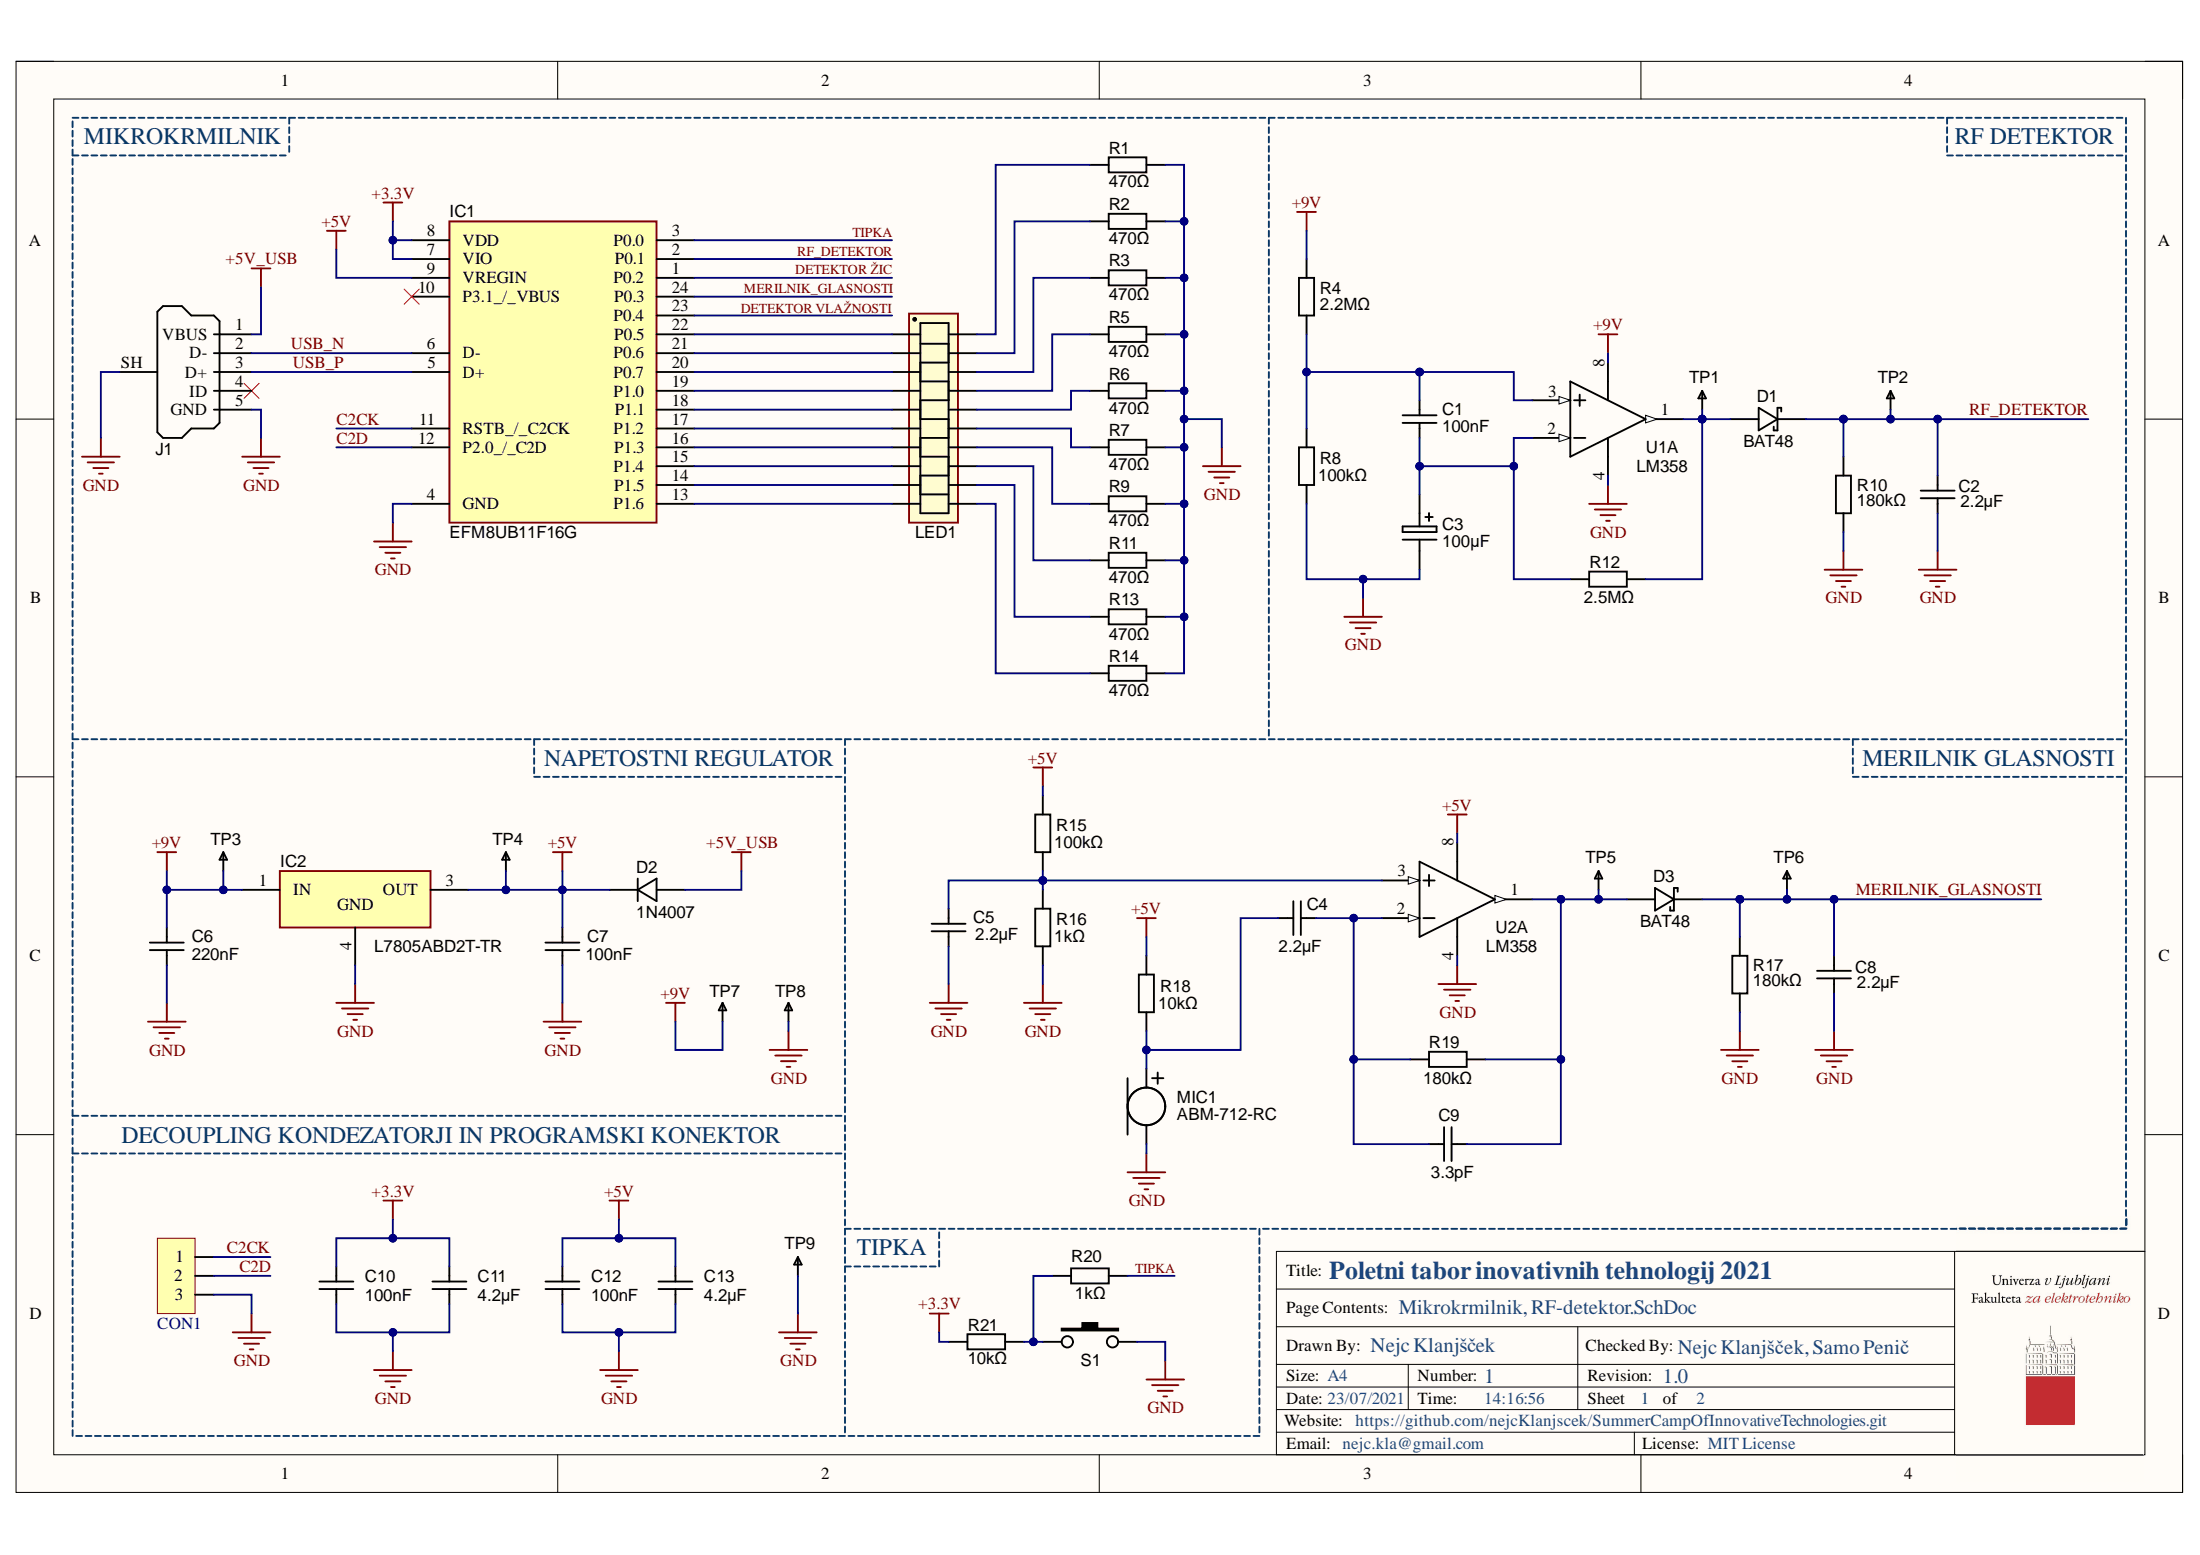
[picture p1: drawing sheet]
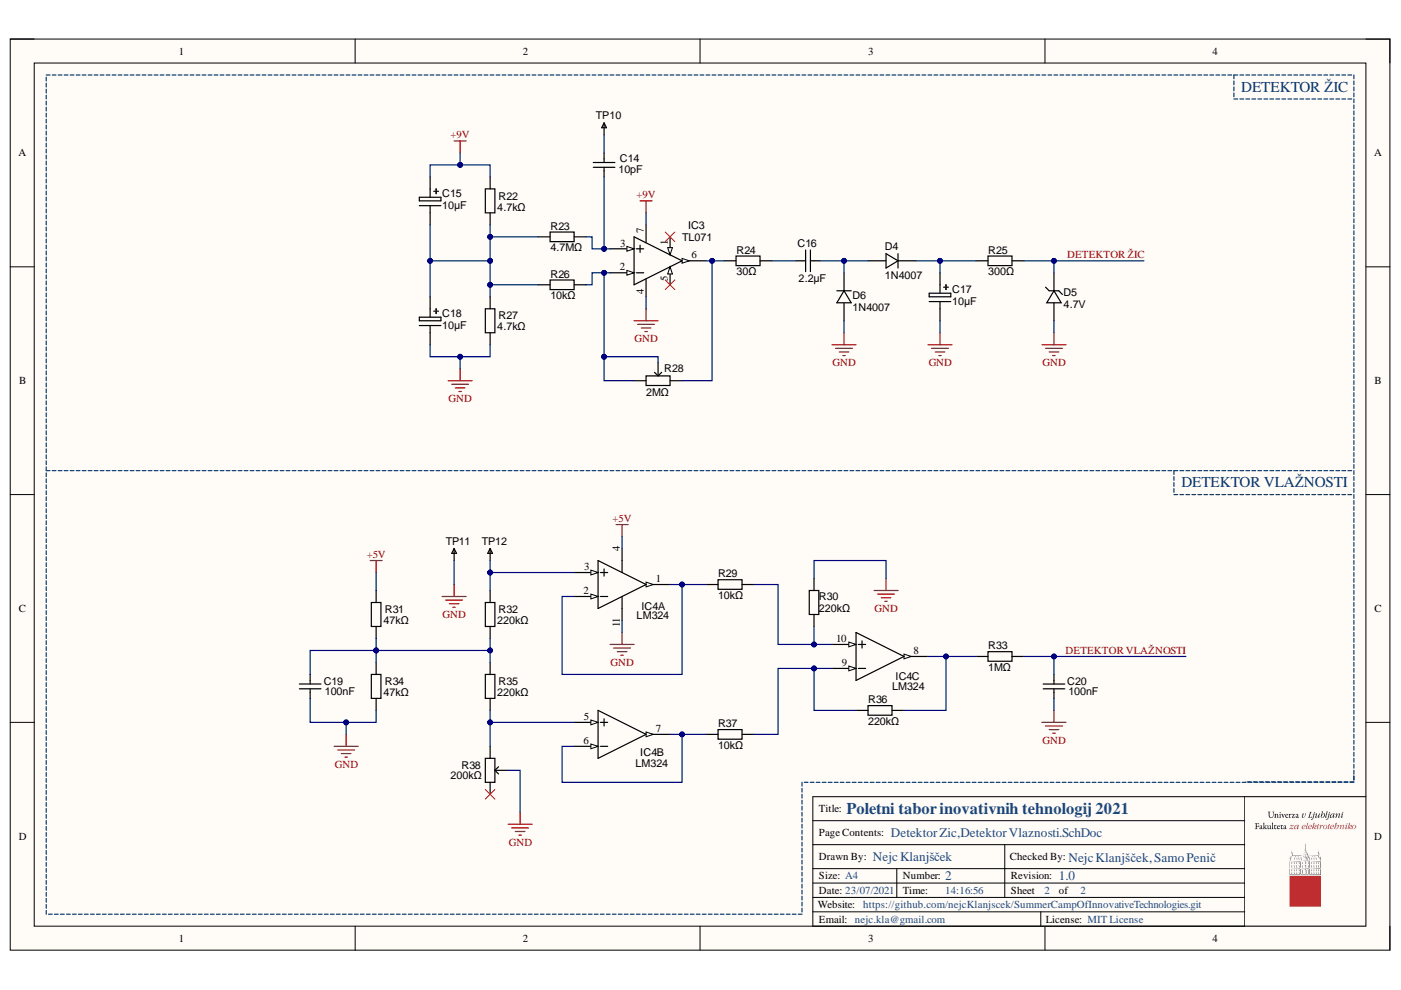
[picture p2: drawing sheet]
# Altium project Tabor inovativnih tehnologij 2021.PrjPcb
=DrawnBy: Nejc Klanjšček
2 sheets, 87 parts. Net scope: global (net labels, ports and power ports of the same name join across sheets).
Board file: Tabor inovativnih tehnologij 2021.PcbDoc
Sheets:
  Mikrokrmilnik, RF-detektor.SchDoc
  Detektor Zic,Detektor Vlaznosti.SchDoc

## Sheet Mikrokrmilnik, RF-detektor.SchDoc
size A4; CheckedBy: Nejc Klanjšček, Samo Penič; Author: Nejc Klanjšček; DrawnBy: Nejc Klanjšček; Engineer: Nejc Klanjšček; Organization: Fakulteta za elektrotehniko; Address1: https://github.com/nejcKlanjscek/SummerCampOfInnovativeTechnologies.git; Address2: nejc.kla@gmail.com; Revision: 1.0; SheetNumber: 1; SheetTotal: 2; Project: Poletni tabor inovativnih tehnologij 2021; License: MIT License

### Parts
C1  value 100nF  [B32520C0104J000]  (hidden comment: approved sub OK)
C2  2.2µF  [CAPC500P450250X550]
C3  100μF  [CAPE_5x11x2LS]
C4  2.2µF  [CAPC500P450250X550]
C5  2.2µF  [CAPC500P450250X550]
C6  value 220nF  [CAPC3216N]  (hidden comment: approved sub OK)
C7  value 100nF  [CAPC3216N]  (hidden comment: approved sub OK)
C8  2.2µF  [CAPC500P450250X550]
C9  3.3pF  [CAPC500P450250X550]
C10  value 100nF  [CAPC3216N]  (hidden comment: approved sub OK)
C11  value 4.2μF  [CAPC3216N]  (hidden comment: approved sub OK)
C12  value 100nF  [CAPC3216N]  (hidden comment: approved sub OK)
C13  value 4.2μF  [CAPC3216N]  (hidden comment: approved sub OK)
CON1  H1x3  [H1x3]  (value not drawn)
D1  BAT48  [do-35]
D2  1N4007  [DO-214AC]
D3  BAT48  [do-35]
IC1  EFM8UB11F16G  [SOP64P600X175-24N]
IC2  L7805ABD2T-TR  [D2PAK-STB35NF10T4]
J1  USB Micro Type B  [USB_Micro-B_FCI_SMD]  (value not drawn)
LED1  SSA-LXB10HW-GF  [SSA-LXB10HW-GF]  (value not drawn)
MIC1  ABM-712-RC  [ABM-707-RC]
R1  value 470Ω  [RESC3216N]  (hidden comment: Thick Film)
R2  value 470Ω  [RESC3216N]  (hidden comment: Thick Film)
R3  value 470Ω  [RESC3216N]  (hidden comment: Thick Film)
R4  value 2.2MΩ  [RESTH_AXIAL-1/8W]  (hidden comment: RES_NL_1/8W)  (no BOM)
R5  value 470Ω  [RESC3216N]  (hidden comment: Thick Film)
R6  value 470Ω  [RESC3216N]  (hidden comment: Thick Film)
R7  value 470Ω  [RESC3216N]  (hidden comment: Thick Film)
R8  value 100kΩ  [RESTH_AXIAL-1/8W]  (hidden comment: RES_NL_1/8W)  (no BOM)
R9  value 470Ω  [RESC3216N]  (hidden comment: Thick Film)
R10  value 180kΩ  [RESTH_AXIAL-1/8W]  (hidden comment: RES_NL_1/8W)  (no BOM)
R11  value 470Ω  [RESC3216N]  (hidden comment: Thick Film)
R12  value 2.5MΩ  [RESTH_AXIAL-1/8W]  (hidden comment: RES_NL_1/8W)  (no BOM)
R13  value 470Ω  [RESC3216N]  (hidden comment: Thick Film)
R14  value 470Ω  [RESC3216N]  (hidden comment: Thick Film)
R15  value 100kΩ  [RESTH_AXIAL-1/8W]  (hidden comment: RES_NL_1/8W)  (no BOM)
R16  value 1kΩ  [RESTH_AXIAL-1/8W]  (hidden comment: RES_NL_1/8W)  (no BOM)
R17  value 180kΩ  [RESTH_AXIAL-1/8W]  (hidden comment: RES_NL_1/8W)  (no BOM)
R18  value 10kΩ  [RESTH_AXIAL-1/8W]  (hidden comment: RES_NL_1/8W)  (no BOM)
R19  value 180kΩ  [RESTH_AXIAL-1/8W]  (hidden comment: RES_NL_1/8W)  (no BOM)
R20  value 1kΩ  [RESC3216N]  (hidden comment: Thick Film)
R21  value 10kΩ  [RESC3216N]  (hidden comment: Thick Film)
S1  SW_THT_PB_7.0mm  [TACT-SWITCH-TS1170]  (value not drawn)
TP1  TESTPOINT  [TP-R60]  (value not drawn)  (no BOM)
TP2  TESTPOINT  [TP-R60]  (value not drawn)  (no BOM)
TP3  TESTPOINT  [TP-R60]  (value not drawn)  (no BOM)
TP4  TESTPOINT  [TP-R60]  (value not drawn)  (no BOM)
TP5  TESTPOINT  [TP-R60]  (value not drawn)  (no BOM)
TP6  TESTPOINT  [TP-R60]  (value not drawn)  (no BOM)
TP7  TESTPOINT_THT  [TP-THT-MULTI]  (value not drawn)
TP8  TESTPOINT_THT  [TP-THT-MULTI]  (value not drawn)
TP9  TESTPOINT  [TP-R60]  (value not drawn)  (no BOM)
U1  LM358  [DIP8-300]  (part A of 2)
U2  LM358  [DIP8-300]  (part A of 2)

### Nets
+3.3V: C10.1 C11.1 IC1.7(VIO) IC1.8(VDD) R21.1
+5V: C7.1 C12.1 C13.1 D2.K IC1.9(VREGIN) IC2.3(OUT) R15.1 R18.1 TP4.1 U2.8(V+)
+5V_USB: D2.A J1.1(VBUS)
+9V: C6.1 IC2.1(IN) R4.1 TP3.1 TP7.1 U1.8(V+)
GND: C2.2 C3.2 C5.1 C6.2 C7.2 C8.2 C10.2 C11.2 C12.2 C13.2 CON1.3 IC1.4(GND) IC2.4(GND) J1.5(GND) J1.SH(Shell) MIC1.2(-) R1.1 R2.1 R3.1 R5.1 R6.1 R7.1 R8.2 R9.1 R10.1 R11.1 R13.1 R14.1 R16.2 R17.1 S1.2 TP8.1 TP9.1 U1.4(V-) U2.4(V-)
C2CK: CON1.1 IC1.11(RSTB_/_C2CK)
C2D: CON1.2 IC1.12(P2.0_/_C2D)
DETEKTOR VLAŽNOSTI: IC1.23(P0.4)
DETEKTOR ŽIC: IC1.1(P0.2)
MERILNIK_GLASNOSTI: C8.1 D3.K IC1.24(P0.3) R17.2 TP6.1
RF_DETEKTOR: C2.1 D1.K IC1.2(P0.1) R10.2 TP2.1
TIPKA: IC1.3(P0.0) R20.1
USB_N: IC1.6(D-) J1.2(D-)
USB_P: IC1.5(D+) J1.3(D+)
NetC1_1: C1.1 R4.2 R8.1 U1.3(IN+)
NetC1_2: C1.2 C3.1 R12.1 U1.2(IN-)
NetC4_1: C4.1 MIC1.1(+) R18.2
NetC4_2: C4.2 C9.1 R19.2 U2.2(IN-)
NetC5_2: C5.2 R15.2 R16.1 U2.3(IN+)
NetC9_2: C9.2 D3.A R19.1 TP5.1 U2.1(OUT)
NetD1_A: D1.A R12.2 TP1.1 U1.1(OUT)
NetIC1_13: IC1.13(P1.6) LED1.10
NetIC1_14: IC1.14(P1.5) LED1.9
NetIC1_15: IC1.15(P1.4) LED1.8
NetIC1_16: IC1.16(P1.3) LED1.7
NetIC1_17: IC1.17(P1.2) LED1.6
NetIC1_18: IC1.18(P1.1) LED1.5
NetIC1_19: IC1.19(P1.0) LED1.4
NetIC1_20: IC1.20(P0.7) LED1.3
NetIC1_21: IC1.21(P0.6) LED1.2
NetIC1_22: IC1.22(P0.5) LED1.1
NetLED1_11: LED1.11 R14.2
NetLED1_12: LED1.12 R13.2
NetLED1_13: LED1.13 R11.2
NetLED1_14: LED1.14 R9.2
NetLED1_15: LED1.15 R7.2
NetLED1_16: LED1.16 R6.2
NetLED1_17: LED1.17 R5.2
NetLED1_18: LED1.18 R3.2
NetLED1_19: LED1.19 R2.2
NetLED1_20: LED1.20 R1.2
NetR20_2: R20.2 R21.2 S1.1

Not connected (* = marked no-connect by the designer): IC1 10(P3.1_/_VBUS)*; J1 4(ID)*

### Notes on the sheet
- MIKROKRMILNIK
- RF DETEKTOR
- NAPETOSTNI REGULATOR
- MERILNIK GLASNOSTI
- DECOUPLING KONDEZATORJI IN PROGRAMSKI KONEKTOR
- (near TP9) TIPKA

## Sheet Detektor Zic,Detektor Vlaznosti.SchDoc
size A4; ApprovedBy: Nejc Klanjšček; CheckedBy: Nejc Klanjšček, Samo Penič; Author: Nejc Klanjšček; DrawnBy: Nejc Klanjšček; Engineer: Nejc Klanjšček; Address1: https://github.com/nejcKlanjscek/SummerCampOfInnovativeTechnologies.git; Address2: nejc.kla@gmail.com; Revision: 1.0; SheetNumber: 2; SheetTotal: 2; License: MIT License; Project: Poletni tabor inovativnih tehnologij 2021

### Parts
C14  10pF  [CAPC500P450250X550]
C15  10μF  [CAPE_5x11x2LS]
C16  2.2µF  [CAPC500P450250X550]
C17  10μF  [CAPE_5x11x2LS]
C18  10μF  [CAPE_5x11x2LS]
C19  100nF  [CAPC500P450250X550]
C20  100nF  [CAPC500P450250X550]
D4  1N4007  [DO-41]
D5  4.7V  [do-35 - red]
D6  1N4007  [DO-41]
IC3  TL071  [DIP8-300]
IC4  LM324  [DIP794W66P254L1954H508Q14N]  (parts A,B,C of 4)
R22  value 4.7kΩ  [RESTH_AXIAL-1/8W]  (hidden comment: RES_NL_1/8W)  (no BOM)
R23  value 4.7MΩ  [RESTH_AXIAL-1/8W]  (hidden comment: RES_NL_1/8W)  (no BOM)
R24  value 30Ω  [RESTH_AXIAL-1/8W]  (hidden comment: RES_NL_1/8W)  (no BOM)
R25  value 300Ω  [RESTH_AXIAL-1/8W]  (hidden comment: RES_NL_1/8W)  (no BOM)
R26  value 10kΩ  [RESTH_AXIAL-1/8W]  (hidden comment: RES_NL_1/8W)  (no BOM)
R27  value 4.7kΩ  [RESTH_AXIAL-1/8W]  (hidden comment: RES_NL_1/8W)  (no BOM)
R28  value 2MΩ  [3386F1153]  (hidden comment: Single-turn pot)
R29  value 10kΩ  [RESTH_AXIAL-1/8W]  (hidden comment: RES_NL_1/8W)  (no BOM)
R30  value 220kΩ  [RESTH_AXIAL-1/8W]  (hidden comment: RES_NL_1/8W)  (no BOM)
R31  value 47kΩ  [RESTH_AXIAL-1/8W]  (hidden comment: RES_NL_1/8W)  (no BOM)
R32  value 220kΩ  [RESTH_AXIAL-1/8W]  (hidden comment: RES_NL_1/8W)  (no BOM)
R33  value 1MΩ  [RESTH_AXIAL-1/8W]  (hidden comment: RES_NL_1/8W)  (no BOM)
R34  value 47kΩ  [RESTH_AXIAL-1/8W]  (hidden comment: RES_NL_1/8W)  (no BOM)
R35  value 220kΩ  [RESTH_AXIAL-1/8W]  (hidden comment: RES_NL_1/8W)  (no BOM)
R36  value 220kΩ  [RESTH_AXIAL-1/8W]  (hidden comment: RES_NL_1/8W)  (no BOM)
R37  value 10kΩ  [RESTH_AXIAL-1/8W]  (hidden comment: RES_NL_1/8W)  (no BOM)
R38  value 200kΩ  [3386P1103TLF]  (hidden comment: Single-turn pot)
TP10  TESTPOINT_THT  [TP-THT-MULTI]  (value not drawn)
TP11  TESTPOINT_THT  [TP-THT-MULTI]  (value not drawn)
TP12  TESTPOINT_THT  [TP-THT-MULTI]  (value not drawn)

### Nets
+5V: IC4.4(V+) R31.1
+9V: C15.1 IC3.7(+Vs) R22.1
GND: C17.2 C18.2 C19.2 C20.2 D5.A D6.A IC3.4(-Vs) IC4.11(V-) R27.2 R30.1 R34.2 R38.2(W) TP11.1
DETEKTOR VLAŽNOSTI: C20.1 R33.2
DETEKTOR ŽIC: D5.K R25.2
NetC14_1: C14.1 IC3.3(+IN) R23.2
NetC14_2: C14.2 TP10.1
NetC15_2: C15.2 C18.1 R22.2 R23.1 R26.1 R27.1
NetC16_1: C16.1 R24.2
NetC16_2: C16.2 D4.A D6.K
NetC17_1: C17.1 D4.K R25.1
NetC19_1: C19.1 R31.2 R32.2 R34.1 R35.1
NetIC3_2: IC3.2(-IN) R26.2 R28.2(W) R28.3(CW)
NetIC3_6: IC3.6(OUT) R24.1 R28.1(CCW)
NetIC4_1: IC4.1(OUT) IC4.2(IN-) R29.2
NetIC4_3: IC4.3(IN+) R32.1 TP12.1
NetIC4_5: IC4.5(IN+) R35.2 R38.3(CW)
NetIC4_6: IC4.6(IN-) IC4.7(OUT) R37.2
NetIC4_8: IC4.8(OUT) R33.1 R36.1
NetIC4_9: IC4.9(IN-) R36.2 R37.1
NetIC4_10: IC4.10(IN+) R29.1 R30.2

Not connected (* = marked no-connect by the designer): IC3 1(Vlogic)* 5(~{Latch})*; R38 1(CCW)*

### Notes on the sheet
- DETEKTOR ŽIC
- DETEKTOR VLAŽNOSTI

## Nets that join several sheets
+5V: Mikrokrmilnik, RF-detektor (10 pins), Detektor Zic,Detektor Vlaznosti (IC4.4 R31.1)
+9V: Mikrokrmilnik, RF-detektor (6 pins), Detektor Zic,Detektor Vlaznosti (C15.1 IC3.7 R22.1)
GND: Mikrokrmilnik, RF-detektor (35 pins), Detektor Zic,Detektor Vlaznosti (13 pins)
DETEKTOR VLAŽNOSTI: Mikrokrmilnik, RF-detektor (IC1.23), Detektor Zic,Detektor Vlaznosti (C20.1 R33.2)
DETEKTOR ŽIC: Mikrokrmilnik, RF-detektor (IC1.1), Detektor Zic,Detektor Vlaznosti (D5.K R25.2)
